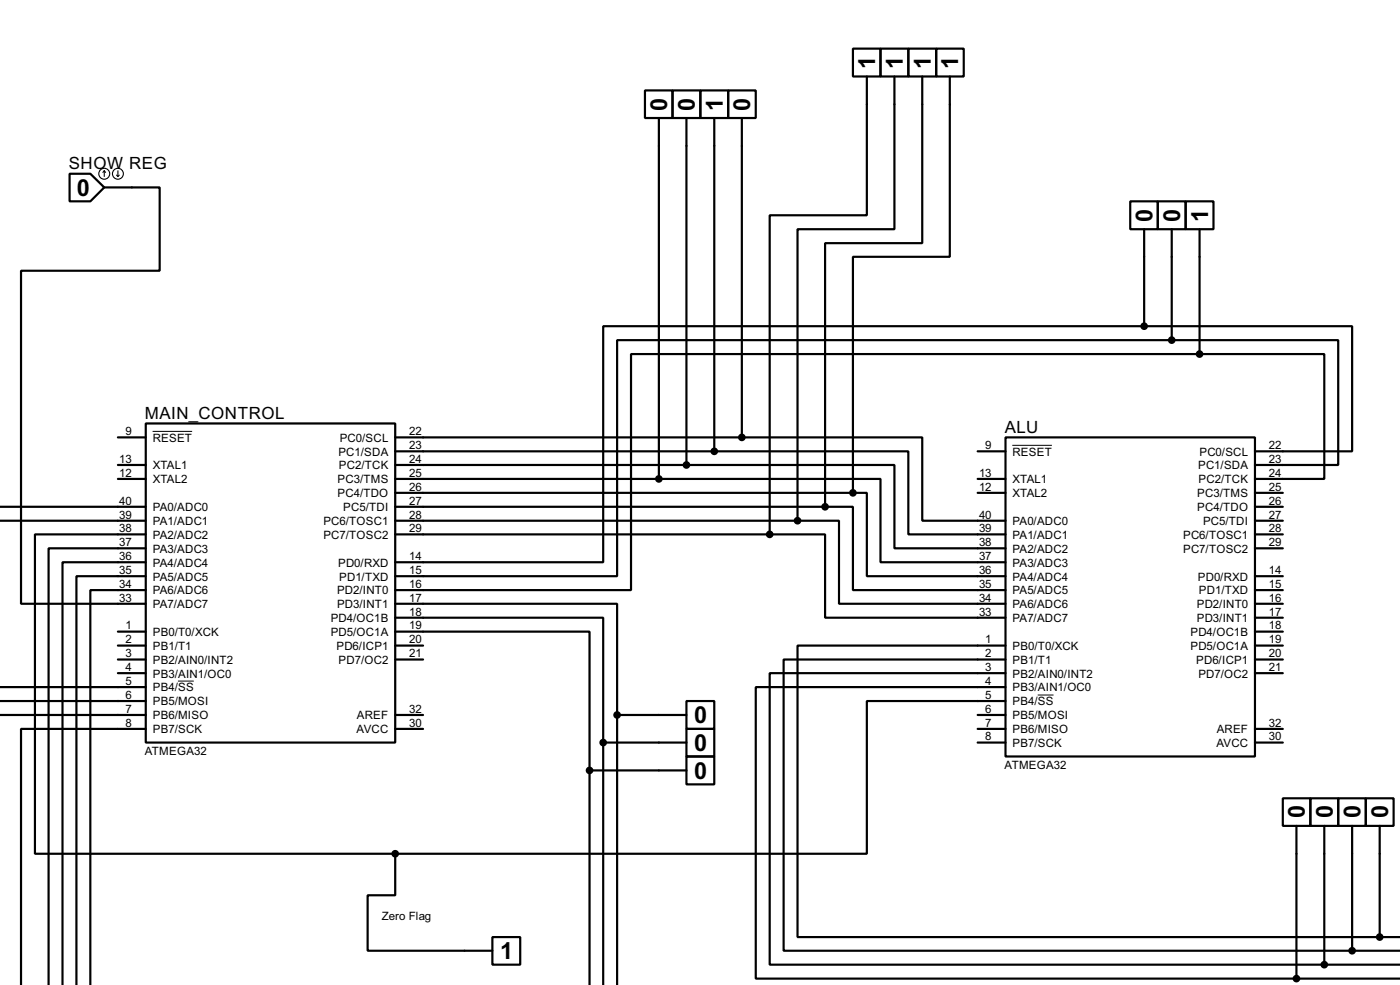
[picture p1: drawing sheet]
<svg xmlns="http://www.w3.org/2000/svg" width="256mm" height="180mm" viewBox="0 0 256 180" stroke-linecap="round" stroke-linejoin="round" font-family="sans-serif">
<g fill="none" stroke="#000" stroke-width=".4">
<path d="M118.2 16.6h5v5h-5zM123.2 16.6h5.1v5h-5.1zM128.3 16.6h5.1v5h-5.1zM133.4 16.6h5.1v5h-5.1zM156.3 8.9h5v5.1h-5zM158.8 14v25.4h-17.8v58.4M161.3 8.9h5.1v5.1h-5.1zM163.9 14v28h-17.8v53.3M166.4 8.9h5.1v5.1h-5.1zM169 14v30.5h-17.8v48.3M171.5 8.9h5.1v5.1h-5.1zM174 14v33h-17.7v43.2"/>
<path d="M12.8 31.8h3.8l2.5 2.5-2.5 2.6h-3.8zM19.1 34.3h10.2v15.3h-25.4v60.9h22.8M120.7 21.6v66.1M125.8 21.6v63.5M130.9 21.6v61M135.9 21.6v58.5M207.1 36.9h5v5.1h-5zM212.1 36.9h5.1v5.1h-5.1zM217.2 36.9h5.1v5.1h-5.1zM209.6 59.7h-99.1v43.2h-38.1M209.6 59.7h38.1v22.9h-17.8M209.6 42v17.7"/>
<path d="M214.7 42v20.3M219.8 42v22.8M26.7 77.5h45.7v58.4h-45.7zM214.7 62.3h-101.6v43.2h-40.7M214.7 62.3h30.5v22.8h-15.3M219.8 64.8h-104.2v43.2h-43.2M219.8 64.8h22.8v22.9h-12.7M-.1 92.8h26.8M-.1 95.3h26.8M21.6 80.1h5.1M21.6 87.7h5.1M21.6 85.1h5.1"/>
<path d="M26.7 97.8h-20.3v58.5h66M72.4 92.8h78.8M72.4 95.3h73.7M72.4 80.1h63.5M72.4 82.6h58.5M72.4 87.7h48.3M72.4 85.1h53.4M72.4 97.8h68.6M72.4 90.2h83.9M120.7 87.7h40.6v15.2h22.9M125.8 85.1h38.1v15.3h20.3M130.9 82.6h35.5v15.2h17.8"/>
<path d="M135.9 80.1h33.1v15.2h15.2M141 97.8h10.2v15.3h33M146.1 95.3h7.6v15.2h30.5M151.2 92.8h5.1v15.2h27.9M156.3 90.2h2.5v15.3h25.4M179.1 82.6h5.1M179.1 87.7h5.1M179.1 90.2h5.1M184.2 80.1h45.7v58.4h-45.7zM229.9 92.8h5.1M229.9 95.3h5.1M229.9 97.8h5.1"/>
<path d="M229.9 90.2h5.1M21.6 115.6h5.1M21.6 118.2h5.1M26.7 108h-10.1v72.3M26.7 105.5h-12.7v74.8M26.7 102.9h-15.2v77.4M26.7 100.4h-17.8v79.9M72.4 110.5h40.7v20.4M72.4 113.1h38.1v22.8M72.4 115.6h35.6v25.4M72.4 118.2h5.1M184.2 118.2h-38.1v53.3h106.7"/>
<path d="M229.9 115.6h5.1M229.9 118.2h5.1M229.9 105.5h5.1M229.9 108h5.1M229.9 110.5h5.1M229.9 113.1h5.1M229.9 100.4h5.1M-.1 130.9h26.8M-.1 128.3h26.8M-.1 125.8h26.8M21.6 120.7h5.1M21.6 123.2h5.1"/>
<path d="M26.7 133.4h-22.8v46.9M72.4 130.9h5.1M72.4 133.4h5.1M72.4 120.7h5.1M110.5 135.9v44.4M110.5 135.9h15.3M113.1 130.9v49.4M113.1 130.9h12.7M125.8 128.3h5.1v5.1h-5.1zM125.8 133.4h5.1v5.1h-5.1zM125.8 138.5h5.1v5.1h-5.1zM179.1 130.9h5.1"/>
<path d="M179.1 135.9h5.1M179.1 133.4h5.1M184.2 120.7h-40.6v53.3h104.1M184.2 123.2h-43.2v53.4h101.6M184.2 125.8h-45.7v53.3h99M184.2 128.3h-25.4v28h-86.4M229.9 135.9h5.1M229.9 133.4h5.1M229.9 120.7h5.1M229.9 123.2h5.1M72.4 156.3v7.6h-5v10.1h22.8M108 141v39.3"/>
<path d="M108 141h17.8M235 146.1h5.1v5.1h-5.1zM237.5 151.2v27.9M240.1 146.1h5.1v5.1h-5.1zM242.6 151.2v25.4M245.2 146.1h5v5.1h-5zM247.7 151.2v22.8M250.2 146.1h5.1v5.1h-5.1zM252.8 151.2v20.3M90.2 171.5h5.1v5.1h-5.1zM237.5 179.1h19M242.6 176.6h13.9"/>
<path d="M247.7 174h8.8M252.8 171.5h3.7"/>
</g>
<path d="M28 79h7.2M185.5 81.5h7.2M32.6 124.7h2.9M190.1 127.2h2.9" fill="none" stroke="#000" stroke-width=".18"/>
<g fill="none" stroke="#000" stroke-width=".2">
<path d="M19.1 31.3l-.2 .3M19.1 31.3l.3 .3M19.1 31.3v1M21.4 32.1l.2 .2M21.6 31.3v1M21.9 32.1l-.3 .2"/>
<circle cx="19.1" cy="31.8" r="1"/>
<circle cx="21.6" cy="31.8" r="1"/>
</g>
<g fill="#000" stroke="#000" stroke-width=".4">
<circle cx="209.6" cy="59.7" r=".5"/>
<circle cx="214.6" cy="62.3" r=".5"/>
<circle cx="219.7" cy="64.8" r=".5"/>
<circle cx="120.7" cy="87.7" r=".5"/>
<circle cx="125.7" cy="85.1" r=".5"/>
<circle cx="130.8" cy="82.6" r=".5"/>
<circle cx="135.9" cy="80.1" r=".5"/>
<circle cx="141" cy="97.8" r=".5"/>
<circle cx="146.1" cy="95.3" r=".5"/>
<circle cx="151.1" cy="92.8" r=".5"/>
<circle cx="156.2" cy="90.2" r=".5"/>
<circle cx="110.5" cy="135.9" r=".5"/>
<circle cx="113" cy="130.9" r=".5"/>
<circle cx="72.4" cy="156.3" r=".5"/>
<circle cx="108" cy="141" r=".5"/>
<circle cx="237.5" cy="179.1" r=".5"/>
<circle cx="242.6" cy="176.6" r=".5"/>
<circle cx="247.7" cy="174" r=".5"/>
<circle cx="252.7" cy="171.5" r=".5"/>
</g>
<g font-size="4.8">
<text x="160.4" y="12.6" transform="rotate(-90 160.4 12.6)">1</text>
<text x="165.4" y="12.6" transform="rotate(-90 165.4 12.6)">1</text>
<text x="170.5" y="12.6" transform="rotate(-90 170.5 12.6)">1</text>
<text x="175.6" y="12.6" transform="rotate(-90 175.6 12.6)">1</text>
<text x="122.3" y="20.3" transform="rotate(-90 122.3 20.3)">0</text>
<text x="127.3" y="20.3" transform="rotate(-90 127.3 20.3)">0</text>
<text x="132.4" y="20.3" transform="rotate(-90 132.4 20.3)">1</text>
<text x="137.5" y="20.3" transform="rotate(-90 137.5 20.3)">0</text>
<text x="14.1" y="35.9">0</text>
<text x="211.2" y="40.6" transform="rotate(-90 211.2 40.6)">0</text>
<text x="216.2" y="40.6" transform="rotate(-90 216.2 40.6)">0</text>
<text x="221.3" y="40.6" transform="rotate(-90 221.3 40.6)">1</text>
<text x="127.2" y="132.4">0</text>
<text x="127.2" y="137.5">0</text>
<text x="127.2" y="142.6">0</text>
<text x="239.1" y="149.7" transform="rotate(-90 239.1 149.7)">0</text>
<text x="244.2" y="149.8" transform="rotate(-90 244.2 149.8)">0</text>
<text x="249.3" y="149.8" transform="rotate(-90 249.3 149.8)">0</text>
<text x="254.3" y="149.8" transform="rotate(-90 254.3 149.8)">0</text>
<text x="91.6" y="175.6">1</text>
</g>
<g font-size="3.5">
<text x="12.6" y="31">SHOW REG</text>
<text x="26.6" y="76.7">MAIN_CONTROL</text>
<text x="184.1" y="79.3">ALU</text>
</g>
<g font-size="2.4">
<text x="23" y="79.7">9</text>
<text x="28" y="80.8">RESET</text>
<text x="62" y="83.4">PC1/SDA</text>
<text x="62.2" y="80.8">PC0/SCL</text>
<text x="75" y="79.7">22</text>
<text x="75" y="82.2">23</text>
<text x="180.5" y="82.2">9</text>
<text x="185.5" y="83.4">RESET</text>
<text x="219.7" y="83.4">PC0/SCL</text>
<text x="232.5" y="82.2">22</text>
<text x="21.9" y="87.3">12</text>
<text x="21.9" y="84.7">13</text>
<text x="28" y="88.5">XTAL2</text>
<text x="28" y="85.9">XTAL1</text>
<text x="61.8" y="88.5">PC3/TMS</text>
<text x="62.1" y="85.9">PC2/TCK</text>
<text x="75" y="84.7">24</text>
<text x="75" y="87.3">25</text>
<text x="75" y="89.8">26</text>
<text x="179.4" y="89.8">12</text>
<text x="179.4" y="87.3">13</text>
<text x="185.5" y="88.5">XTAL1</text>
<text x="219.5" y="85.9">PC1/SDA</text>
<text x="219.6" y="88.5">PC2/TCK</text>
<text x="232.5" y="84.7">23</text>
<text x="232.5" y="87.3">24</text>
<text x="232.5" y="89.8">25</text>
<text x="21.9" y="94.9">39</text>
<text x="21.9" y="92.4">40</text>
<text x="28" y="93.6">PA0/ADC0</text>
<text x="61.8" y="91">PC4/TDO</text>
<text x="62.9" y="93.6">PC5/TDI</text>
<text x="75" y="92.4">27</text>
<text x="75" y="94.9">28</text>
<text x="179.4" y="94.9">40</text>
<text x="185.5" y="91">XTAL2</text>
<text x="219.3" y="91">PC3/TMS</text>
<text x="219.3" y="93.6">PC4/TDO</text>
<text x="232.5" y="92.4">26</text>
<text x="232.5" y="94.9">27</text>
<text x="21.9" y="100">37</text>
<text x="21.9" y="97.4">38</text>
<text x="28" y="101.2">PA3/ADC3</text>
<text x="28" y="98.6">PA2/ADC2</text>
<text x="28" y="96.1">PA1/ADC1</text>
<text x="59.2" y="96.1">PC6/TOSC1</text>
<text x="59.2" y="98.6">PC7/TOSC2</text>
<text x="75" y="97.4">29</text>
<text x="179.4" y="100">38</text>
<text x="179.4" y="97.4">39</text>
<text x="185.5" y="101.2">PA2/ADC2</text>
<text x="185.5" y="98.6">PA1/ADC1</text>
<text x="185.5" y="96.1">PA0/ADC0</text>
<text x="216.7" y="98.6">PC6/TOSC1</text>
<text x="216.7" y="101.2">PC7/TOSC2</text>
<text x="220.4" y="96.1">PC5/TDI</text>
<text x="232.5" y="97.4">28</text>
<text x="232.5" y="100">29</text>
<text x="21.9" y="107.6">34</text>
<text x="21.9" y="105.1">35</text>
<text x="21.9" y="102.5">36</text>
<text x="28" y="106.3">PA5/ADC5</text>
<text x="28" y="103.7">PA4/ADC4</text>
<text x="61.9" y="103.7">PD0/RXD</text>
<text x="62.1" y="106.3">PD1/TXD</text>
<text x="75" y="102.5">14</text>
<text x="75" y="105.1">15</text>
<text x="75" y="107.6">16</text>
<text x="179.4" y="107.6">35</text>
<text x="179.4" y="105.1">36</text>
<text x="179.4" y="102.5">37</text>
<text x="185.5" y="106.3">PA4/ADC4</text>
<text x="185.5" y="103.7">PA3/ADC3</text>
<text x="219.4" y="106.3">PD0/RXD</text>
<text x="232.5" y="105.1">14</text>
<text x="232.5" y="107.6">15</text>
<text x="21.9" y="110.1">33</text>
<text x="28" y="111.3">PA7/ADC7</text>
<text x="28" y="108.8">PA6/ADC6</text>
<text x="60.6" y="113.9">PD4/OC1B</text>
<text x="61.7" y="108.8">PD2/INT0</text>
<text x="61.7" y="111.3">PD3/INT1</text>
<text x="75" y="110.1">17</text>
<text x="75" y="112.7">18</text>
<text x="179.4" y="112.7">33</text>
<text x="179.4" y="110.1">34</text>
<text x="185.5" y="113.9">PA7/ADC7</text>
<text x="185.5" y="111.3">PA6/ADC6</text>
<text x="185.5" y="108.8">PA5/ADC5</text>
<text x="219.2" y="111.3">PD2/INT0</text>
<text x="219.2" y="113.9">PD3/INT1</text>
<text x="219.6" y="108.8">PD1/TXD</text>
<text x="232.5" y="110.1">16</text>
<text x="232.5" y="112.7">17</text>
<text x="23" y="115.2">1</text>
<text x="23" y="117.8">2</text>
<text x="28" y="116.4">PB0/T0/XCK</text>
<text x="28" y="119">PB1/T1</text>
<text x="60.6" y="116.4">PD5/OC1A</text>
<text x="61.6" y="119">PD6/ICP1</text>
<text x="75" y="115.2">19</text>
<text x="75" y="117.8">20</text>
<text x="180.5" y="117.8">1</text>
<text x="185.5" y="119">PB0/T0/XCK</text>
<text x="218.1" y="116.4">PD4/OC1B</text>
<text x="218.1" y="119">PD5/OC1A</text>
<text x="232.5" y="115.2">18</text>
<text x="232.5" y="117.8">19</text>
<text x="23" y="120.3">3</text>
<text x="23" y="122.8">4</text>
<text x="23" y="125.4">5</text>
<text x="28" y="121.5">PB2/AIN0/INT2</text>
<text x="28" y="124">PB3/AIN1/OC0</text>
<text x="62" y="121.5">PD7/OC2</text>
<text x="75" y="120.3">21</text>
<text x="180.5" y="120.3">2</text>
<text x="180.5" y="122.8">3</text>
<text x="180.5" y="125.4">4</text>
<text x="185.5" y="121.5">PB1/T1</text>
<text x="185.5" y="124">PB2/AIN0/INT2</text>
<text x="219.1" y="121.5">PD6/ICP1</text>
<text x="219.5" y="124">PD7/OC2</text>
<text x="232.5" y="120.3">20</text>
<text x="232.5" y="122.8">21</text>
<text x="23" y="127.9">6</text>
<text x="23" y="130.5">7</text>
<text x="28" y="126.6">PB4/SS</text>
<text x="28" y="129.1">PB5/MOSI</text>
<text x="28" y="131.7">PB6/MISO</text>
<text x="65.4" y="131.7">AREF</text>
<text x="75" y="130.5">32</text>
<text x="180.5" y="127.9">5</text>
<text x="180.5" y="130.5">6</text>
<text x="185.5" y="126.6">PB3/AIN1/OC0</text>
<text x="185.5" y="129.1">PB4/SS</text>
<text x="185.5" y="131.7">PB5/MOSI</text>
<text x="23" y="133">8</text>
<text x="28" y="134.2">PB7/SCK</text>
<text x="65.3" y="134.2">AVCC</text>
<text x="75" y="133">30</text>
<text x="180.5" y="133">7</text>
<text x="180.5" y="135.5">8</text>
<text x="185.5" y="134.2">PB6/MISO</text>
<text x="185.5" y="136.7">PB7/SCK</text>
<text x="222.8" y="136.7">AVCC</text>
<text x="222.9" y="134.2">AREF</text>
<text x="232.5" y="133">32</text>
<text x="232.5" y="135.5">30</text>
<text x="26.5" y="138.1">ATMEGA32</text>
<text x="184" y="140.7">ATMEGA32</text>
<text x="69.9" y="168.4">Zero Flag</text>
</g>
</svg>
